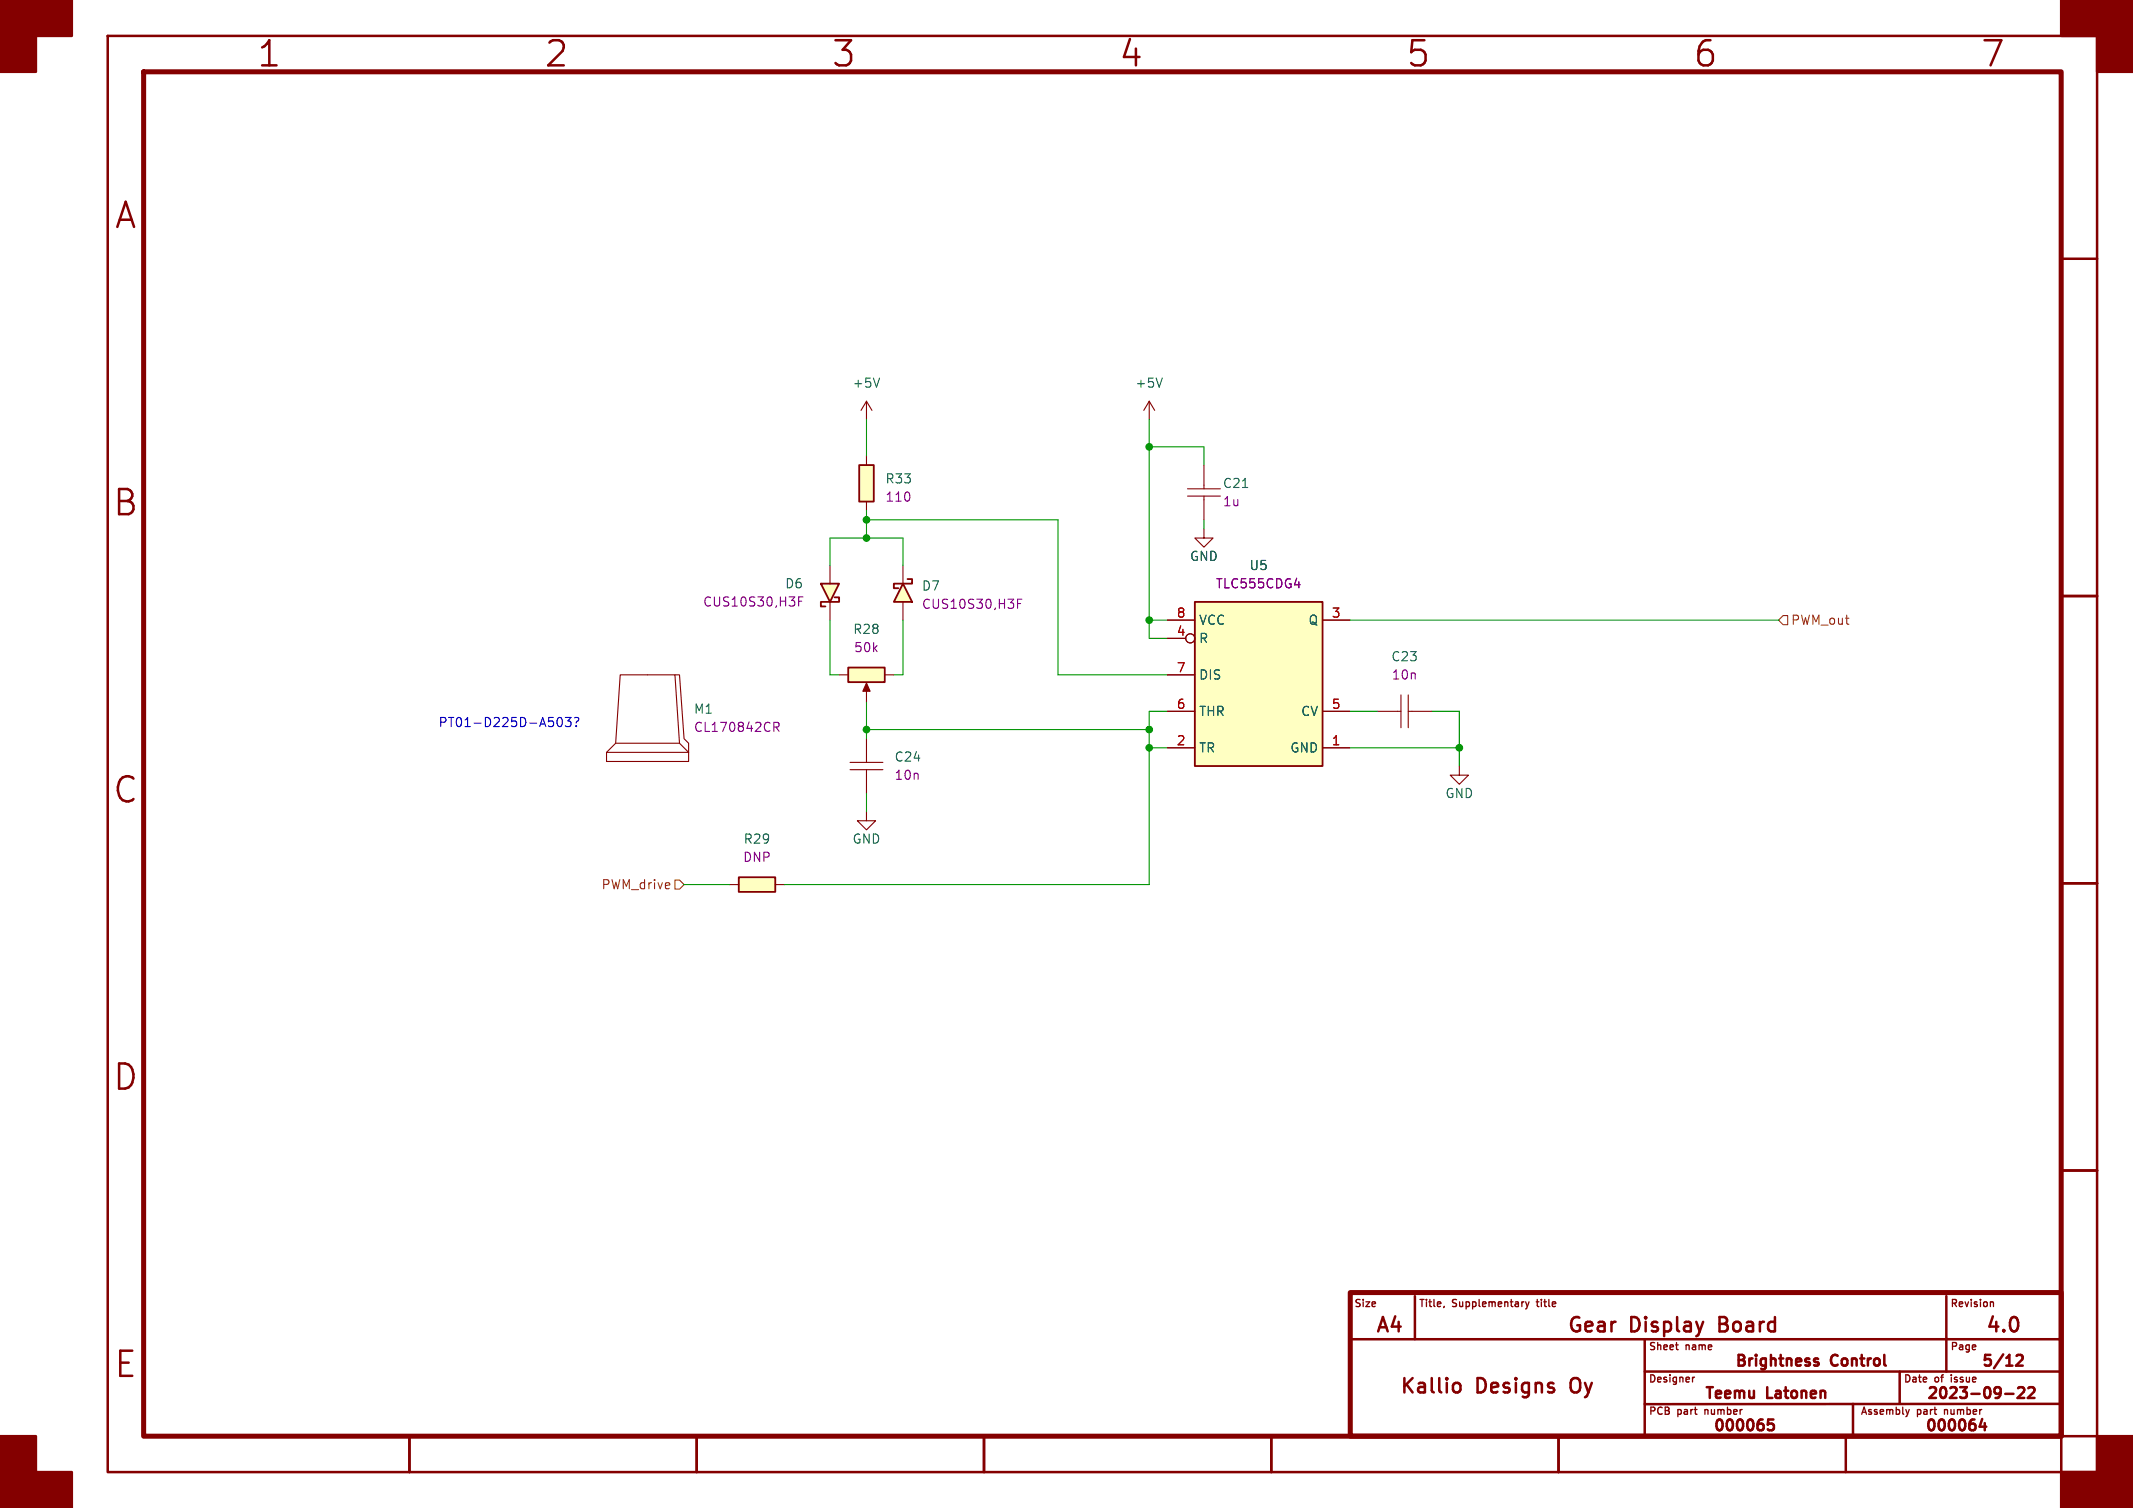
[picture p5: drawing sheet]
<svg xmlns="http://www.w3.org/2000/svg" width="297mm" height="210mm" viewBox="0 0 297 210" stroke-linecap="round" stroke-linejoin="round" font-family="sans-serif">
<g fill="none" stroke="#840000" stroke-width=".35">
<path d="M15 5h277v200h-277zM287 36h5M287 83h5M287 123h5M287 163h5M188 186.5h99M197 180.5v6M202.4 192.8a.54 .54 0 0 1 .5-.2 .54 .54 0 0 1 .5 .4v.5a.54 .54 0 0 1-.5 .4 .54 .54 0 0 1-.5-.2M229 186.5v13.5M229 191h58M237.1 184.1l-.4 1.3M246.9 197.7h-.7l-.1 .7 .3-.1h.5l.1 .2-.1 .5-.2 .2h-.3l-.3-.2"/>
<path d="M253.2 189.3l-.4-.1-.2 .2 .1 .2 .5 .2v.1v.2l-.2 .1-.4-.1M258 195.5v4.5M262.4 190.1l.2 .1M264.5 191v4.5M271 180.5v10.5M276 197.6l-.4 1.1h1M276.4 198.2v1M279.2 194.1h1.2M280.8 188.8l.2-.1 .5 .1a.41 .41 0 0 1 .1 .5l-.9 .9h.9M281 193.3l.2-.1 .5 .1a.41 .41 0 0 1 .1 .5l-.9 .9h1M282.4 193.3l.2-.1 .5 .1a.41 .41 0 0 1 .1 .5l-.8 .9h.9M287 195.5h-58"/>
<path d="M57 200v5M97 200v5M137 200v5M177 200v5M181 200h111M217 200v5M257 200v5M287 200v5"/>
</g>
<path d="M20 10h267v190h-267zM188 180h99v20h-99z" fill="none" stroke="#840000" stroke-width=".7"/>
<g fill="#840000" stroke="#840000" stroke-width=".35">
<path d="M0 0h10v5h-5v5h-5z"/>
<path d="M0 200h5v5h5v5h-10z"/>
<path d="M287 0h10v10h-5v-5h-5z"/>
<path d="M292 200h5v10h-10v-5h5z"/>
</g>
<path d="M201.1 181.9l-.1 .2M212.1 181.3h.1M212.4 181.3l.3 .7M212.7 182l-.3 .3M212.9 181.3l-.2 .7M233.6 188h.1M235.7 191.8v.7M236 191.8l-.3 .2M265.4 196.3l.2 .7M265.6 197l-.1 .2M265.8 196.3l-.2 .7M277.2 181.3h.3l.1 .7" fill="none" stroke="#840000" stroke-width=".18"/>
<path d="M114.3 81.3h2.5l-1.2 2.5z" fill="#ffffc2"/>
<path d="M114.3 81.3h2.5l-1.2 2.5zM116.2 83.2h.6v.6h-2.5v.7h.6" fill="none" stroke="#840000" stroke-width=".25"/>
<path d="M160 55.9l-.7 1.3M160 55.9v2.5M160 55.9l.8 1.3M115.6 78.7v2.6M115.6 83.8v2.6" fill="none" stroke="#840000" stroke-width=".15"/>
<path d="M111.2 83.7h.4M111.8 83.1h-.6v1.3" fill="none" stroke="#840084" stroke-width=".15"/>
<path d="M161.8 52.6l-.4 1.3" fill="none" stroke="#006464" stroke-width=".15"/>
<path d="M119.6 64.8h2.1v5.1h-2.1z" fill="#ffffc2"/>
<path d="M119.6 64.8h2.1v5.1h-2.1z" fill="none" stroke="#840000" stroke-width=".25"/>
<path d="M120.6 63.5v1.3M120.6 69.9v1.2" fill="none" stroke="#840000" stroke-width=".15"/>
<path d="M102.9 122.2h5v2h-5z" fill="#ffffc2"/>
<path d="M102.9 122.2h5v2h-5z" fill="none" stroke="#840000" stroke-width=".25"/>
<path d="M101.6 123.2h1.3M107.9 123.2h1.3" fill="none" stroke="#840000" stroke-width=".15"/>
<path d="M125.7 81.3l1.3 2.5h-2.5z" fill="#ffffc2"/>
<path d="M125.7 81.3l1.3 2.5h-2.5zM126.4 80.6h.6v.7h-2.5v.6h.6" fill="none" stroke="#840000" stroke-width=".25"/>
<path d="M125.7 78.7v2.6M86.4 94h7.6l.6 9.5 1.3 1.3v1.2h-11.4v-1.2l1.2-1.3zM94 94h.6l.6 8.9 .7 .6v1.3h-11.4M125.7 83.8v2.6M85.7 103.5h8.9" fill="none" stroke="#840000" stroke-width=".15"/>
<path d="M141.7 84.1h.4M142.3 83.4h-.6v1.3M107.8 100.6h.4l.3 .2-.1 .4-.6 .1M108.1 101.3l.4 .6" fill="none" stroke="#840084" stroke-width=".15"/>
<path d="M118.1 93h5.1v2h-5.1z" fill="#ffffc2"/>
<path d="M120.6 55.9v2.5M120.6 55.9l-.7 1.3M120.6 55.9l.8 1.3M116.8 94h1.3M120.6 95.5v2.3M123.2 94h1.3M118.4 106.2h4.5M118.4 107.2h4.5M120.6 113v1.3h1.3l-1.3 1.3-1.2-1.3h1.2M120.6 102.9v3.3M120.6 107.2v3.3" fill="none" stroke="#840000" stroke-width=".15"/>
<path d="M120.6 95.1l.6 1.2h-1.1z" fill="#840000" stroke="#840000" stroke-width=".15"/>
<path d="M118.1 93h5.1v2h-5.1z" fill="none" stroke="#840000" stroke-width=".25"/>
<path d="M122.5 52.6l-.5 1.3" fill="none" stroke="#006464" stroke-width=".15"/>
<path d="M166.4 83.8h17.7v22.9h-17.7z" fill="#ffffc2"/>
<path d="M166.4 83.8h17.7v22.9h-17.7z" fill="none" stroke="#840000" stroke-width=".25"/>
<g fill="none" stroke="#840000" stroke-width=".15">
<path d="M165.4 69.1h4.5M165.4 68.1h4.5M167.6 73.7v1.2h1.3l-1.3 1.3-1.2-1.3h1.2M167.6 64.8v3.3M167.6 69.1v3.3M162.6 86.4h3.8M162.6 88.9h2.5M162.6 99.1h3.8M162.6 94h3.8M184.1 86.4h3.9M184.1 99.1h3.9M191.8 99.1h3.3"/>
<path d="M195.1 96.8v4.5M196.1 99.1h3.3M196.1 96.8v4.5M162.6 104.1h3.8M184.1 104.1h3.9M203.2 106.7v1.3h1.3l-1.3 1.2-1.3-1.2h1.3"/>
<circle cx="165.7" cy="88.9" r=".63"/>
</g>
<path d="M180.2 81.4h.8" fill="none" stroke="#840084" stroke-width=".15"/>
<path d="M173 67.9h.7" fill="none" stroke="#006464" stroke-width=".15"/>
<path d="M247.6 86.4l.7-.7h.6v1.3h-.6zM94 122.6h.6l.6 .6-.6 .6h-.6z" fill="none" stroke="#725600" stroke-width=".15"/>
<path d="M78.7 99.9h.8l-.4 .5 .3 .1v.6l-.1 .1h-.4l-.2-.1M80 100l.4-.1a.32 .32 0 0 1 .2 .4 .32 .32 0 0 1-.3 .2l-.1 .2M77.7 100l.3-.1a.79 .79 0 0 1 0 1.3l-.2-.1-.2-.2v-.5zM80.2 101.1v.1" fill="none" stroke="#0000c2" stroke-width=".15"/>
<g fill="none" stroke="#009600" stroke-width=".15">
<path d="M120.6 58.4v5.1M160 58.4v30.5h2.6M115.6 78.7v-3.8h10.1v3.8M120.6 72.4h26.7v21.6h15.3M120.6 71.1v3.8M160 62.2h7.6v2.6M167.6 72.4v1.3M115.6 86.4v7.6h1.2M120.6 97.8v5.1M125.7 86.4v7.6h-1.2M160 86.4h2.6M162.6 99.1h-2.6v24.1h-50.8"/>
<path d="M188 99.1h3.8M188 86.4h59.6M199.4 99.1h3.8v7.6M120.6 110.5v2.5M120.6 101.6h39.4M160 104.1h2.6M188 104.1h15.2M95.2 123.2h6.4"/>
</g>
<g fill="#009600" stroke="#009600" stroke-width=".15">
<circle cx="120.6" cy="72.4" r=".46"/>
<circle cx="160" cy="62.2" r=".46"/>
<circle cx="120.6" cy="101.6" r=".46"/>
<circle cx="120.6" cy="74.9" r=".46"/>
<circle cx="160" cy="104.1" r=".46"/>
<circle cx="160" cy="101.6" r=".46"/>
<circle cx="160" cy="86.4" r=".46"/>
<circle cx="203.2" cy="104.1" r=".46"/>
</g>
<g font-size="4.9" fill="#840000">
<text x="35.7" y="9.8">1</text>
<text x="75.7" y="9.8">2</text>
<text x="115.7" y="9.8">3</text>
<text x="155.7" y="9.8">4</text>
<text x="195.7" y="9.8">5</text>
<text x="235.7" y="9.8">6</text>
<text x="275.7" y="9.8">7</text>
<text x="15.8" y="32.3">A</text>
<text x="15.6" y="72.3">B</text>
<text x="15.6" y="112.3">C</text>
<text x="15.6" y="152.3">D</text>
<text x="15.7" y="192.3">E</text>
</g>
<g font-size="2.8" fill="#840000">
<text x="191.4" y="186">A4</text>
<text x="218.1" y="186">Gear</text>
<text x="227" y="186">Display</text>
<text x="239.9" y="186">Board</text>
<text x="276.3" y="186">4.0</text>
<text x="194.7" y="194.5">Kallio</text>
<text x="205.6" y="194.5">Designs</text>
<text x="219.3" y="194.5">Oy</text>
</g>
<g font-size="2.1" fill="#840000">
<text x="241.5" y="190.8">Brightness</text>
<text x="255.2" y="190.8">Control</text>
<text x="275.7" y="190.8">5/12</text>
<text x="237.1" y="195.3">Teemu</text>
<text x="246.1" y="195.3">Latonen</text>
<text x="268.1" y="195.3">2023-09-22</text>
<text x="238.3" y="199.8">000065</text>
<text x="267.8" y="199.8">000064</text>
</g>
<g font-size="1.8" fill="#006464">
<text x="118.6" y="54.2">+5V</text>
<text x="158" y="54.2">+5V</text>
<text x="123.2" y="67.5">R33</text>
<text x="170.2" y="68.2">C21</text>
<text x="109.2" y="82.1">D6</text>
<text x="128.3" y="82.5">D7</text>
<text x="165.6" y="78.3">GND</text>
<text x="173.9" y="79.6">U5</text>
<text x="118.7" y="88.5">R28</text>
<text x="166.9" y="87.2">VCC</text>
<text x="166.9" y="89.8">R</text>
<text x="182.1" y="87.2">Q</text>
<text x="166.9" y="94.8">DIS</text>
<text x="193.6" y="92.3">C23</text>
<text x="96.5" y="99.6">M1</text>
<text x="166.9" y="99.9">THR</text>
<text x="181.1" y="99.9">CV</text>
<text x="124.5" y="106.3">C24</text>
<text x="166.9" y="105">TR</text>
<text x="179.6" y="105">GND</text>
<text x="201.2" y="111.4">GND</text>
<text x="103.5" y="117.7">R29</text>
<text x="118.6" y="117.7">GND</text>
</g>
<g font-size="1.8" fill="#840084">
<text x="123.2" y="70.1">110</text>
<text x="170.2" y="70.7">1u</text>
<text x="169.2" y="82.1">TLC555CDG4</text>
<text x="97.8" y="84.7">CUS10S30,H3F</text>
<text x="128.3" y="85">CUS10S30,H3F</text>
<text x="118.8" y="91">50k</text>
<text x="193.7" y="94.8">10n</text>
<text x="96.5" y="102.1">CL170842CR</text>
<text x="124.5" y="108.8">10n</text>
<text x="103.4" y="120.2">DNP</text>
</g>
<g font-size="1.8" fill="#a90000">
<text x="163.8" y="86.1">8</text>
<text x="163.8" y="88.6">4</text>
<text x="185.3" y="86.1">3</text>
<text x="163.8" y="93.7">7</text>
<text x="163.8" y="98.8">6</text>
<text x="185.3" y="98.8">5</text>
<text x="163.8" y="103.9">2</text>
<text x="185.3" y="103.9">1</text>
</g>
<g font-size="1.8" fill="#725600">
<text x="249.3" y="87.2">PWM_out</text>
<text x="83.7" y="124.1">PWM_drive</text>
</g>
<text font-size="1.8" fill="#0000c2" x="61" y="101.4">PT01-D225D-A503?</text>
<g font-size="1.4" fill="#840000">
<text x="188.5" y="182.3">Size</text>
<text x="197.5" y="182.3">Title,</text>
<text x="202.3" y="182.3">Supplementary</text>
<text x="214.4" y="182.3">title</text>
<text x="271.5" y="182.3">Revision</text>
<text x="229.5" y="188.3">Sheet</text>
<text x="234.8" y="188.3">name</text>
<text x="271.5" y="188.3">Page</text>
<text x="229.5" y="192.8">Designer</text>
<text x="229.5" y="197.3">PCB</text>
<text x="233.6" y="197.3">part</text>
<text x="237.7" y="197.3">number</text>
<text x="259" y="197.3">Assembly</text>
<text x="265" y="192.8">Date</text>
<text x="267" y="197.3">part</text>
<text x="269.4" y="192.8">of</text>
<text x="271.1" y="197.3">number</text>
<text x="272" y="192.8">issue</text>
</g>
</svg>
